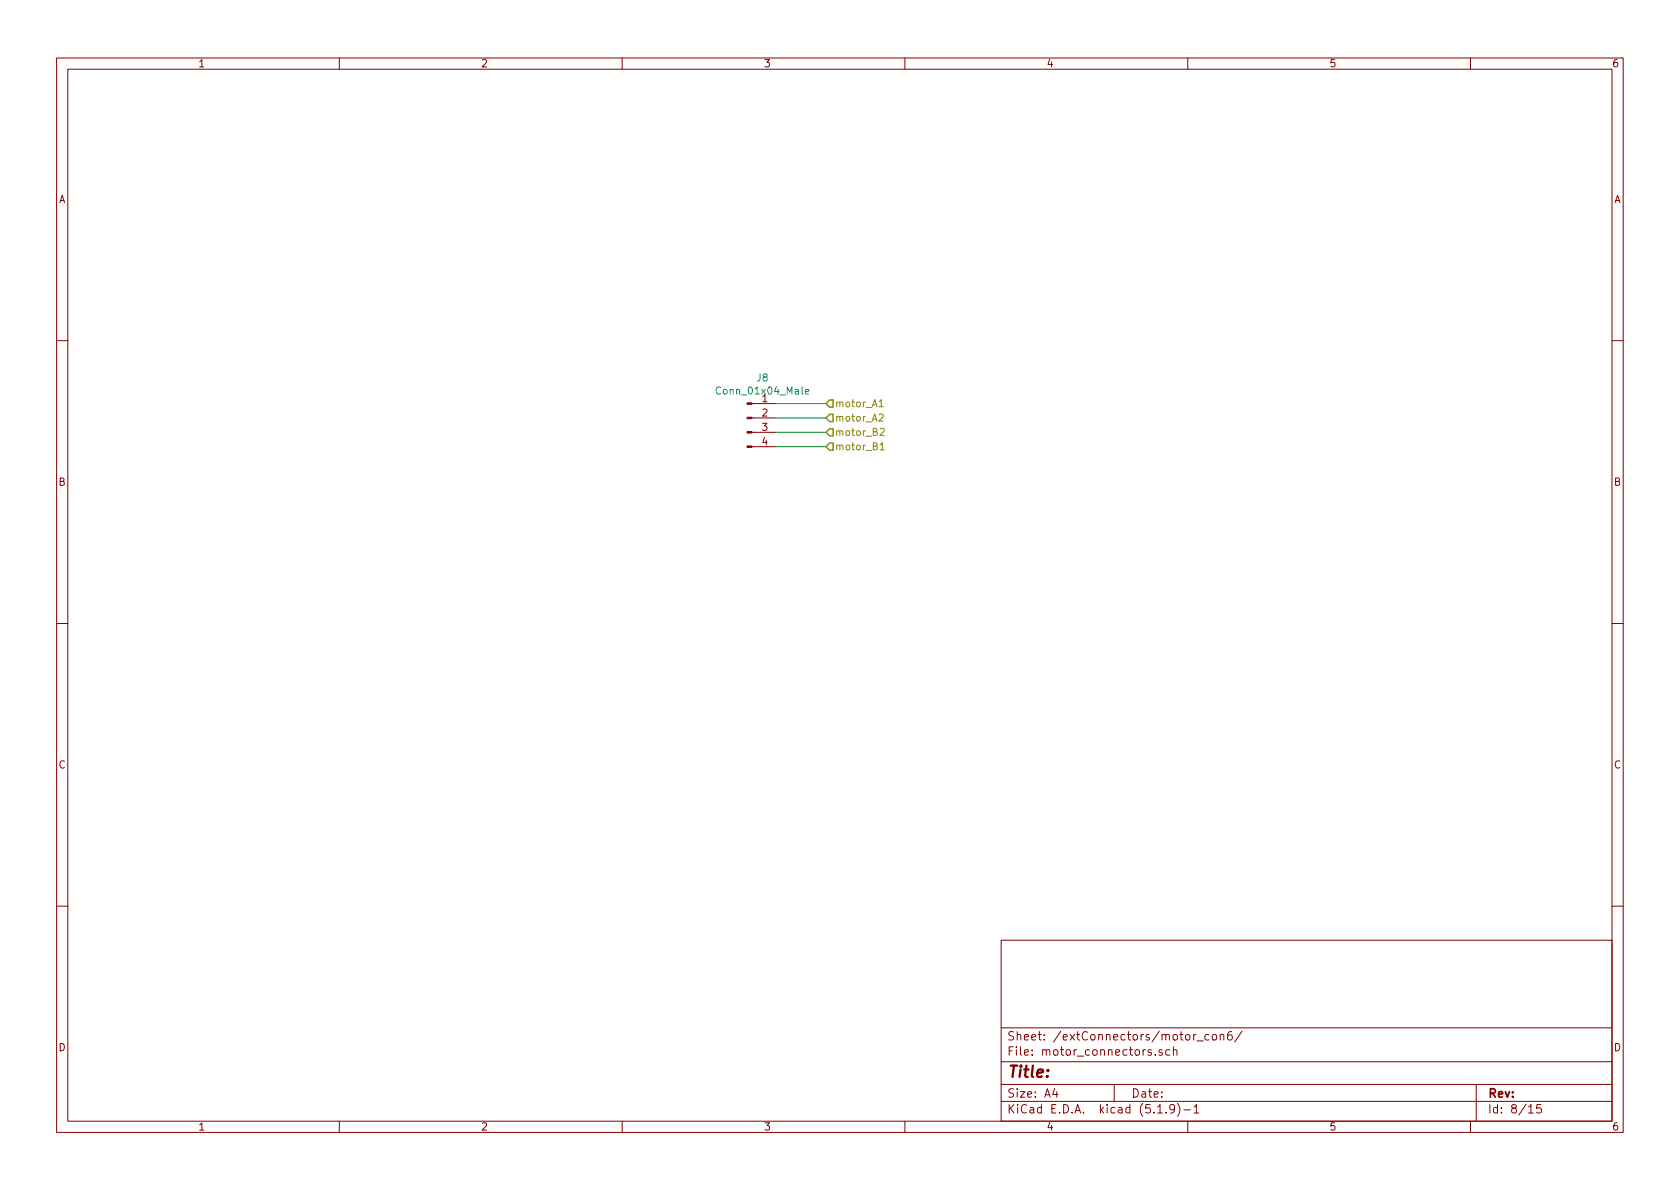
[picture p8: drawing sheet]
<svg xmlns="http://www.w3.org/2000/svg" width="297mm" height="210mm" viewBox="0 0 297 210" stroke-linecap="round" stroke-linejoin="round" font-family="sans-serif">
<g fill="none" stroke="#840000" stroke-width=".18">
<path d="M10 10.3h277v189.9h-277zM12 12.2h273v186.1h-273zM60 10.3v1.9M110 10.3v1.9M160 10.3v1.9M210 10.3v1.9M260 10.3v1.9M10 60.2h2M132.9 79h4.3M132.9 76.4h4.3M132.9 73.9h4.3M132.9 71.4h4.3"/>
<path d="M285 60.2h2M10 110.3h2M285 110.3h2M10 160.2h2M177 166.3h108v32h-108zM285 160.2h2M60 198.3v1.9M110 198.3v1.9M160 198.3v1.9M177 194.8h108M177 191.8h108M177 187.8h108"/>
<path d="M177 181.8h108M186.5 192.5l-.4 1h1M186.8 193v1M197 191.8v3M204.3 186.5v.1M204.7 196.8h.8M205.5 185.7l-.4-.1-.2 .2 .1 .2 .5 .2v.3h-.6M206.2 196.7v.1M206.8 185.7l-.4-.1-.3 .3 .1 .6 .2 .1 .4-.1M207.5 185.7l.2-.1 .4 .1v.9M207.5 185.1v1.5M207.7 196l-.1 .1a.48 .48 0 0 1-.6 .1l-.2-.2 .2-.6a.48 .48 0 0 1 .6 .1 1.27 1.27 0 0 1-.2 1.2l-.4 .1"/>
<path d="M208.2 195.1a1.71 1.71 0 0 1 0 2.3M209.3 196.3h1.2M210 198.3v1.9M211.1 195.8l.4-.5v1.5M211.1 196.8h.9M211.6 184.1h1.2M213.7 183l-.4-.1-.3 .3 .1 .6 .2 .1 .4-.1M214.4 183.1l.2-.2 .4 .2v.7l-.2 .1-.4-.1zM215.7 183.1l.3-.2 .3 .1 .1 .9M215.7 182.9v1M217.8 182.4a.59 .59 0 0 0-.8 .7l.1 .7 .2 .1 .5-.1 .1-.5-.1-.2-.5-.1-.3 .3M219.6 182.3l-1.3 2"/>
<path d="M260 198.3v1.9M261 191.8v6.5M270.3 195.8l.4-.5v1.5M270.3 196.8h.8M272.5 195.3h-.7l-.1 .7 .2-.1 .5 .1 .1 .2v.5l-.2 .1-.6-.1"/>
</g>
<g fill="#840000" stroke="#840000" stroke-width=".18">
<path d="M132.1 78.9h.8v.2h-.8z"/>
<path d="M132.1 76.3h.8v.3h-.8z"/>
<path d="M132.1 73.8h.8v.2h-.8z"/>
<path d="M132.1 71.2h.8v.3h-.8z"/>
</g>
<path d="M142.4 69.3l.6-.1v-.3h-.4l-.2 .1 .1 .6h.5" fill="none" stroke="#008484" stroke-width=".18"/>
<path d="M137.2 71.4h8.8M137.2 73.9h8.8M137.2 76.4h8.8M137.2 79h8.8" fill="none" stroke="#008400" stroke-width=".18"/>
<path d="M155.4 71l.4-.3v1.2M155.4 73.3l.5-.1 .3 .4-.1 .2-.7 .7h.8M155.4 71.9h.8M155.6 75.9l.5-.2 .2 .4v.2l-.8 .7h.8M155.6 78.6l.4-.3v1.2M155.6 79.5h.7" fill="none" stroke="#848400" stroke-width=".18"/>
<path d="M146 71.4l.7-.7h.6v1.3h-.6zM146 73.9l.7-.6h.6v1.2h-.6zM146 76.4l.7-.6h.6v1.3h-.6zM146 79l.7-.6h.6v1.2h-.6z" fill="none" stroke="#848400" stroke-width=".25"/>
<text font-size="2.8" fill="#840000" x="178" y="190.5">Title:</text>
<g font-size="2.1" fill="#840000">
<text x="178" y="184">Sheet: /extConnectors/motor_con6/</text>
<text x="178" y="186.7">File: motor_connectors.sch</text>
<text x="178" y="196.9">KiCad E.D.A. kicad (5.1.9)-1</text>
<text x="178" y="194.1">Size: A4</text>
<text x="200" y="194.1">Date:</text>
<text x="263" y="194.1">Rev:</text>
<text x="263" y="196.9">Id: 8/15</text>
</g>
<g font-size="1.8" fill="#840000">
<text x="35" y="11.9">1</text>
<text x="85" y="11.9">2</text>
<text x="135" y="11.9">3</text>
<text x="185" y="11.9">4</text>
<text x="235" y="11.9">5</text>
<text x="285" y="11.9">6</text>
<text x="10.4" y="35.9">A</text>
<text x="285.4" y="35.9">A</text>
<text x="134.8" y="71.1">1</text>
<text x="134.8" y="73.7">2</text>
<text x="134.8" y="76.2">3</text>
<text x="134.8" y="78.7">4</text>
<text x="10.4" y="85.9">B</text>
<text x="285.4" y="85.9">B</text>
<text x="10.4" y="135.9">C</text>
<text x="285.4" y="135.9">C</text>
<text x="10.4" y="185.9">D</text>
<text x="285.4" y="185.9">D</text>
<text x="35" y="199.9">1</text>
<text x="85" y="199.9">2</text>
<text x="135" y="199.9">3</text>
<text x="185" y="199.9">4</text>
<text x="235" y="199.9">5</text>
<text x="285" y="199.9">6</text>
</g>
<g font-size="1.8" fill="#008484">
<text x="127.2" y="69.8">Conn_01x04_Male</text>
<text x="133.9" y="67.5">J8</text>
</g>
<g font-size="1.8" fill="#848400">
<text x="147.6" y="72">motor_A1</text>
<text x="147.6" y="74.5">motor_A2</text>
<text x="147.6" y="77.1">motor_B2</text>
<text x="147.6" y="79.6">motor_B1</text>
</g>
</svg>
